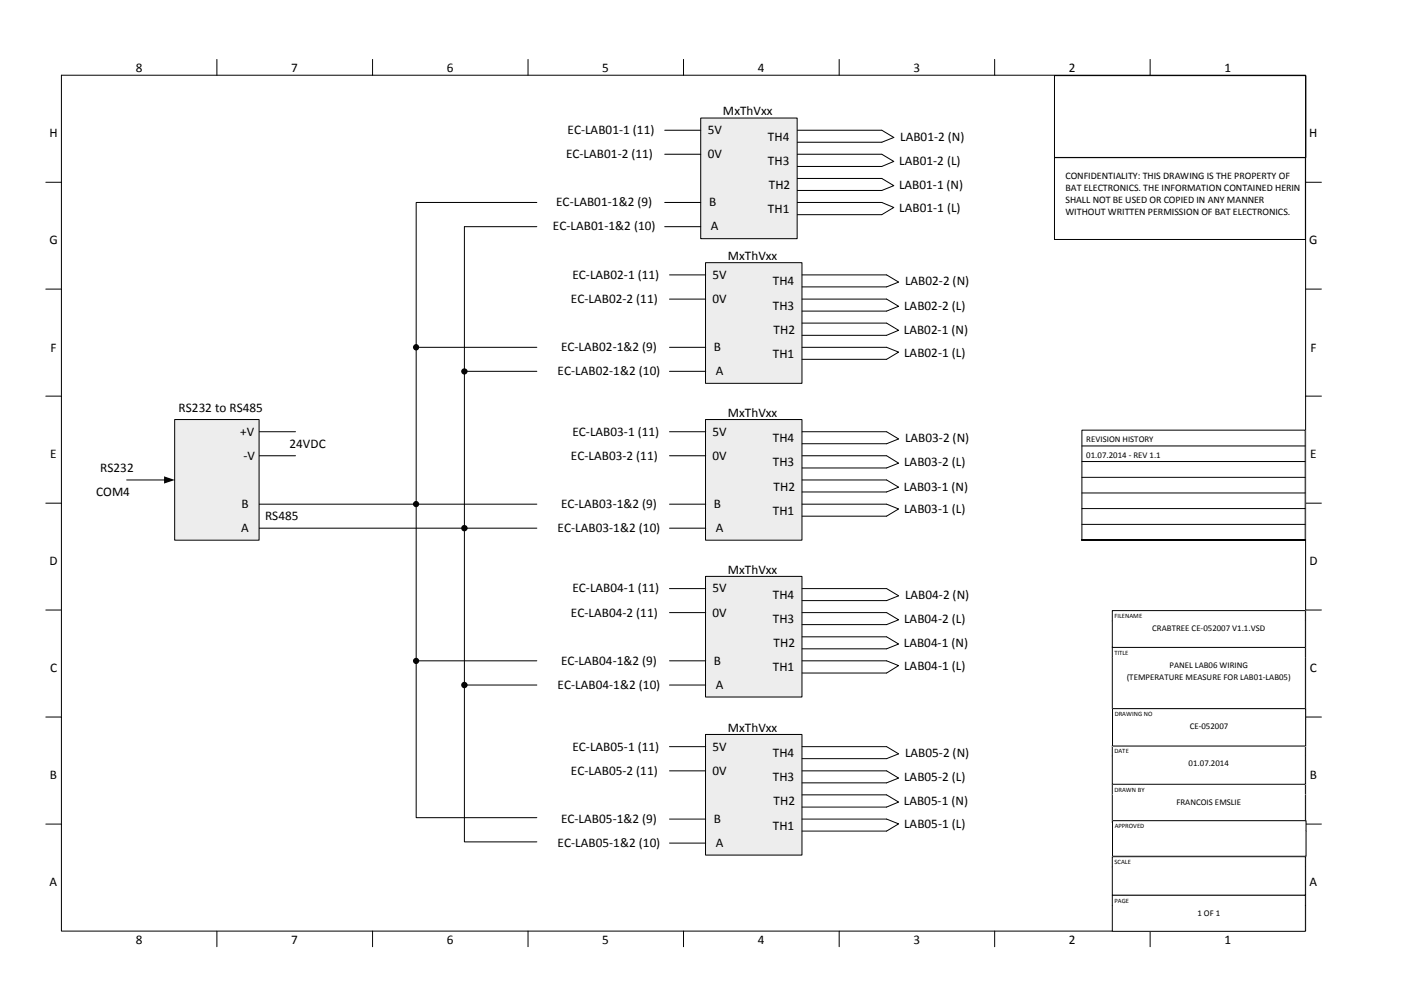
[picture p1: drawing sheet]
<svg xmlns="http://www.w3.org/2000/svg" width="297mm" height="210mm" viewBox="0 0 297 210" stroke-linecap="round" stroke-linejoin="round" font-family="sans-serif">
<g fill="none" stroke="#000" stroke-width=".21">
<path d="M13 15.9h263.2v181.1h-263.2zM45.9 12.6v3.3M78.8 12.6v3.3M111.7 12.6v3.3M144.6 12.6v3.3M177.5 12.6v3.3M210.4 12.6v3.3M243.3 12.6v3.3M9.7 38.6h3.3M276.2 38.6h3.4M9.7 61.2h3.3M276.2 61.2h3.4"/>
<path d="M9.7 83.8h3.3M276.2 83.8h3.4M9.7 106.5h3.3M276.2 106.5h3.4M9.7 129.1h3.3M276.2 129.1h3.4M9.7 151.7h3.3M276.2 151.7h3.4M9.7 174.4h3.3M276.2 174.4h3.4M45.9 197v3.3M78.8 197v3.3"/>
<path d="M111.7 197v3.3M144.6 197v3.3M177.5 197v3.3M210.4 197v3.3M243.3 197v3.3"/>
</g>
<path d="M228.9 91h47.2v23.3h-47.2z" fill-rule="evenodd" fill="#fff"/>
<path d="M223.1 33.3h53.1v17.4h-53.1zM228.9 91h47.2v23.3h-47.2zM228.9 94.4h47.2M228.9 97.7h47.2M228.9 101h47.2M228.9 104.3h47.2M228.9 107.6h47.2M228.9 111h47.2M228.9 114.3h47.2" fill="none" stroke="#000" stroke-width=".21"/>
<path d="M235.3 165.9h40.9v2.2h-40.9z" fill-rule="evenodd" fill="#fff"/>
<path d="M235.3 168.1v-2.2h40.9v2.2" fill="none" stroke="#000" stroke-width=".21"/>
<path d="M235.3 168.1h40.9v6h-40.9z" fill-rule="evenodd" fill="#fff"/>
<path d="M235.3 168.1v6h40.9v-6" fill="none" stroke="#000" stroke-width=".21"/>
<path d="M235.3 181.3h40.9v2.2h-40.9z" fill-rule="evenodd" fill="#fff"/>
<path d="M235.3 183.5v-2.2h40.9v2.2" fill="none" stroke="#000" stroke-width=".21"/>
<path d="M235.3 183.5h40.9v5.9h-40.9z" fill-rule="evenodd" fill="#fff"/>
<path d="M235.3 183.5v5.9h40.9v-5.9" fill="none" stroke="#000" stroke-width=".21"/>
<path d="M235.3 136.9h40.9v2.2h-40.9z" fill-rule="evenodd" fill="#fff"/>
<path d="M235.3 139.1v-2.2h40.9v2.2" fill="none" stroke="#000" stroke-width=".21"/>
<path d="M235.3 139.1h40.9v10.8h-40.9z" fill-rule="evenodd" fill="#fff"/>
<path d="M235.3 139.1v10.8h40.9v-10.8" fill="none" stroke="#000" stroke-width=".21"/>
<path d="M235.3 157.8h40.9v2.2h-40.9z" fill-rule="evenodd" fill="#fff"/>
<path d="M235.3 160v-2.2h40.9v2.2" fill="none" stroke="#000" stroke-width=".21"/>
<path d="M235.3 160h40.9v5.9h-40.9z" fill-rule="evenodd" fill="#fff"/>
<path d="M235.3 160v5.9h40.9v-5.9" fill="none" stroke="#000" stroke-width=".21"/>
<path d="M235.3 189.4h40.9v2.2h-40.9z" fill-rule="evenodd" fill="#fff"/>
<path d="M235.3 191.6v-2.2h40.9v2.2" fill="none" stroke="#000" stroke-width=".21"/>
<path d="M235.3 191.6h40.9v5.5h-40.9z" fill-rule="evenodd" fill="#fff"/>
<path d="M235.3 191.6v5.5h40.9v-5.5" fill="none" stroke="#000" stroke-width=".21"/>
<path d="M235.3 129.2h40.9v2.2h-40.9z" fill-rule="evenodd" fill="#fff"/>
<path d="M235.3 131.4v-2.2h40.9v2.2" fill="none" stroke="#000" stroke-width=".21"/>
<path d="M235.3 131.4h40.9v5.6h-40.9z" fill-rule="evenodd" fill="#fff"/>
<path d="M235.3 131.4v5.6h40.9v-5.6" fill="none" stroke="#000" stroke-width=".21"/>
<path d="M235.4 173.7h40.9v2.2h-40.9z" fill-rule="evenodd" fill="#fff"/>
<path d="M235.4 175.9v-2.2h40.9v2.2" fill="none" stroke="#000" stroke-width=".21"/>
<path d="M235.4 175.9h40.9v5.3h-40.9z" fill-rule="evenodd" fill="#fff"/>
<path d="M235.4 175.9v5.3h40.9v-5.3" fill="none" stroke="#000" stroke-width=".21"/>
<path d="M235.4 149.9h40.8v2.2h-40.8z" fill-rule="evenodd" fill="#fff"/>
<path d="M235.4 152.1v-2.2h40.8v2.2" fill="none" stroke="#000" stroke-width=".21"/>
<path d="M235.4 152.1h40.8v5.8h-40.8z" fill-rule="evenodd" fill="#fff"/>
<path d="M223.1 16h53.2v17.4h-53.2zM235.4 152.1v5.8h40.8v-5.8" fill="none" stroke="#000" stroke-width=".21"/>
<path d="M37 88.8h17.8v25.5h-17.8z" fill-rule="evenodd" fill="#e8eef7"/>
<path d="M37 88.8h17.8v25.5h-17.8zM54.9 91.4h7.6M54.9 96.4h7.6M26.8 101.6h8.1" fill="none" stroke="#000" stroke-width=".21"/>
<path d="M34.7 100.8l2.3 .8-2.3 .7z" fill="#000"/>
<path d="M148.2 25h20.5v25.5h-20.5z" fill-rule="evenodd" fill="#e8eef7"/>
<path d="M140.6 27.6h7.6M140.6 32.6h7.6M148.2 25h20.5v25.5h-20.5zM168.7 32.6h17.9l2.5 1.6-2.5 1h-17.9M168.7 37.8h17.9l2.5 1.5-2.5 1h-17.9M168.7 27.6h17.9l2.5 1.5-2.5 1h-17.9M140.6 42.8h7.6M140.6 48h7.6M168.7 42.8h17.9l2.5 1.1-2.5 1.5h-17.9" fill="none" stroke="#000" stroke-width=".21"/>
<path d="M149.3 55.6h20.4v25.5h-20.4z" fill-rule="evenodd" fill="#e8eef7"/>
<path d="M141.6 58.2h7.7M149.3 55.6h20.4v25.5h-20.4zM169.7 58.2h17.9l2.5 1.5-2.5 1h-17.9M141.6 63.3h7.7M141.6 73.5h7.7M141.6 78.6h7.7M169.7 63.3h17.9l2.5 1.5-2.5 1h-17.9M169.7 68.4h17.9l2.5 1.5-2.5 1.1h-17.9M169.7 73.5h17.9l2.5 1-2.5 1.5h-17.9" fill="none" stroke="#000" stroke-width=".21"/>
<path d="M149.3 88.8h20.4v25.5h-20.4z" fill-rule="evenodd" fill="#e8eef7"/>
<path d="M141.6 91.4h7.7M141.6 96.4h7.7M149.3 88.8h20.4v25.5h-20.4zM169.7 96.4h17.9l2.5 1.6-2.5 1h-17.9M169.7 91.4h17.9l2.5 1.5-2.5 1h-17.9M141.6 106.7h7.7M141.6 111.8h7.7M169.7 101.6h17.9l2.5 1.5-2.5 1h-17.9M169.7 106.7h17.9l2.5 1-2.5 1.5h-17.9" fill="none" stroke="#000" stroke-width=".21"/>
<path d="M149.3 122h20.4v25.5h-20.4z" fill-rule="evenodd" fill="#e8eef7"/>
<path d="M141.6 124.5h7.7M141.6 129.6h7.7M141.6 139.8h7.7M149.3 122h20.4v25.5h-20.4zM169.7 129.6h17.9l2.5 1.5-2.5 1.1h-17.9M169.7 134.7h17.9l2.5 1.6-2.5 1h-17.9M169.7 139.8h17.9l2.5 1-2.5 1.6h-17.9M169.7 124.5h17.9l2.5 1.6-2.5 1h-17.9M141.6 144.9h7.7" fill="none" stroke="#000" stroke-width=".21"/>
<path d="M149.3 155.4h20.4v25.5h-20.4z" fill-rule="evenodd" fill="#e8eef7"/>
<g fill="none" stroke="#000" stroke-width=".21">
<path d="M113.6 42.8h-25.6v63.9h-33.1M113.6 48h-15.3v130.1h15.3M88 73.5h25.6M98.3 78.6h15.3M54.9 111.8h58.7M113.6 106.7h-25.6v66.3h25.6M88 139.8h25.6M98.3 144.9h15.3M141.6 158h7.7M149.3 155.4h20.4v25.5h-20.4zM169.7 158h17.9l2.5 1.5-2.5 1h-17.9M141.6 163.1h7.7"/>
<path d="M141.6 173.3h7.7M141.6 178.4h7.7M169.7 163.1h17.9l2.5 1.5-2.5 1.1h-17.9M169.7 168.2h17.9l2.5 1.5-2.5 1.1h-17.9M169.7 173.3h17.9l2.5 1-2.5 1.6h-17.9"/>
</g>
<g fill="#000">
<circle cx="88" cy="73.5" r=".66"/>
<circle cx="98.2" cy="78.6" r=".66"/>
<circle cx="88" cy="106.7" r=".66"/>
<circle cx="98.2" cy="111.8" r=".67"/>
<circle cx="88" cy="139.8" r=".66"/>
<circle cx="98.2" cy="144.9" r=".67"/>
</g>
<g font-size="2.8">
<text x="28.7" y="15.2">8</text>
<text x="61.6" y="15.2">7</text>
<text x="94.5" y="15.2">6</text>
<text x="127.4" y="15.2">5</text>
<text x="160.4" y="15.2">4</text>
<text x="193.3" y="15.2">3</text>
<text x="226.1" y="15.2">2</text>
<text x="259" y="15.2">1</text>
<text x="10.5" y="29.1">H</text>
<text x="120.1" y="28.4">EC-LAB01-1 (11)</text>
<text x="149.7" y="28.4">5V</text>
<text x="152.9" y="24.4">MxThVxx</text>
<text x="162.5" y="29.8">TH4</text>
<text x="190.5" y="29.8">LAB01-2 (N)</text>
<text x="277" y="29.1">H</text>
<text x="119.8" y="33.5">EC-LAB01-2 (11)</text>
<text x="149.7" y="33.5">0V</text>
<text x="162.5" y="34.9">TH3</text>
<text x="190.2" y="34.9">LAB01-2 (L)</text>
<text x="162.6" y="40">TH2</text>
<text x="190.2" y="40">LAB01-1 (N)</text>
<text x="117.7" y="43.7">EC-LAB01-1&amp;2 (9)</text>
<text x="150" y="43.7">B</text>
<text x="162.5" y="45.1">TH1</text>
<text x="190.2" y="44.8">LAB01-1 (L)</text>
<text x="10.5" y="51.7">G</text>
<text x="117" y="48.8">EC-LAB01-1&amp;2 (10)</text>
<text x="150.4" y="48.8">A</text>
<text x="277" y="51.7">G</text>
<text x="121.1" y="59">EC-LAB02-1 (11)</text>
<text x="150.7" y="59">5V</text>
<text x="154" y="55">MxThVxx</text>
<text x="120.8" y="64.1">EC-LAB02-2 (11)</text>
<text x="150.7" y="64.1">0V</text>
<text x="163.5" y="65.5">TH3</text>
<text x="163.5" y="60.4">TH4</text>
<text x="191.3" y="65.5">LAB02-2 (L)</text>
<text x="191.5" y="60.4">LAB02-2 (N)</text>
<text x="163.7" y="70.6">TH2</text>
<text x="191.2" y="70.6">LAB02-1 (N)</text>
<text x="10.7" y="74.4">F</text>
<text x="118.7" y="74.3">EC-LAB02-1&amp;2 (9)</text>
<text x="151" y="74.3">B</text>
<text x="163.5" y="75.7">TH1</text>
<text x="191.3" y="75.4">LAB02-1 (L)</text>
<text x="277.2" y="74.4">F</text>
<text x="118" y="79.4">EC-LAB02-1&amp;2 (10)</text>
<text x="151.5" y="79.4">A</text>
<text x="37.8" y="87.1">RS232 to RS485</text>
<text x="154" y="88.2">MxThVxx</text>
<text x="50.8" y="92.2">+V</text>
<text x="61.3" y="94.7">24VDC</text>
<text x="121.1" y="92.2">EC-LAB03-1 (11)</text>
<text x="150.7" y="92.2">5V</text>
<text x="163.5" y="93.6">TH4</text>
<text x="191.5" y="93.6">LAB03-2 (N)</text>
<text x="10.6" y="97">E</text>
<text x="21.2" y="99.8">RS232</text>
<text x="51.5" y="97.3">-V</text>
<text x="120.8" y="97.3">EC-LAB03-2 (11)</text>
<text x="150.7" y="97.3">0V</text>
<text x="163.5" y="98.7">TH3</text>
<text x="191.3" y="98.7">LAB03-2 (L)</text>
<text x="277.2" y="97">E</text>
<text x="20.3" y="104.9">COM4</text>
<text x="51.1" y="107.5">B</text>
<text x="118.7" y="107.5">EC-LAB03-1&amp;2 (9)</text>
<text x="151" y="107.5">B</text>
<text x="163.7" y="103.8">TH2</text>
<text x="191.2" y="103.8">LAB03-1 (N)</text>
<text x="51.1" y="112.6">A</text>
<text x="56.1" y="110">RS485</text>
<text x="118" y="112.6">EC-LAB03-1&amp;2 (10)</text>
<text x="151.5" y="112.6">A</text>
<text x="163.5" y="108.9">TH1</text>
<text x="191.3" y="108.6">LAB03-1 (L)</text>
<text x="10.5" y="119.6">D</text>
<text x="277" y="119.6">D</text>
<text x="121.1" y="125.3">EC-LAB04-1 (11)</text>
<text x="150.7" y="125.3">5V</text>
<text x="154" y="121.4">MxThVxx</text>
<text x="120.8" y="130.5">EC-LAB04-2 (11)</text>
<text x="150.7" y="130.5">0V</text>
<text x="163.5" y="131.9">TH3</text>
<text x="163.5" y="126.8">TH4</text>
<text x="191.3" y="131.9">LAB04-2 (L)</text>
<text x="191.5" y="126.8">LAB04-2 (N)</text>
<text x="163.7" y="137">TH2</text>
<text x="191.2" y="137">LAB04-1 (N)</text>
<text x="10.6" y="142.3">C</text>
<text x="118.7" y="140.7">EC-LAB04-1&amp;2 (9)</text>
<text x="151" y="140.7">B</text>
<text x="163.5" y="142.1">TH1</text>
<text x="191.3" y="141.8">LAB04-1 (L)</text>
<text x="277.1" y="142.3">C</text>
<text x="118" y="145.8">EC-LAB04-1&amp;2 (10)</text>
<text x="151.5" y="145.8">A</text>
<text x="154" y="154.9">MxThVxx</text>
<text x="121.1" y="158.8">EC-LAB05-1 (11)</text>
<text x="150.7" y="158.8">5V</text>
<text x="163.5" y="160.2">TH4</text>
<text x="191.5" y="160.2">LAB05-2 (N)</text>
<text x="10.5" y="164.9">B</text>
<text x="120.8" y="163.9">EC-LAB05-2 (11)</text>
<text x="150.7" y="163.9">0V</text>
<text x="163.5" y="165.4">TH3</text>
<text x="191.3" y="165.4">LAB05-2 (L)</text>
<text x="277.1" y="164.9">B</text>
<text x="163.7" y="170.4">TH2</text>
<text x="191.2" y="170.4">LAB05-1 (N)</text>
<text x="118" y="179.2">EC-LAB05-1&amp;2 (10)</text>
<text x="118.7" y="174.1">EC-LAB05-1&amp;2 (9)</text>
<text x="151" y="174.1">B</text>
<text x="151.5" y="179.2">A</text>
<text x="163.5" y="175.6">TH1</text>
<text x="191.3" y="175.3">LAB05-1 (L)</text>
<text x="10.5" y="187.5">A</text>
<text x="277.1" y="187.5">A</text>
<text x="28.7" y="199.6">8</text>
<text x="61.6" y="199.6">7</text>
<text x="94.5" y="199.6">6</text>
<text x="127.4" y="199.6">5</text>
<text x="160.4" y="199.6">4</text>
<text x="193.3" y="199.6">3</text>
<text x="226.1" y="199.6">2</text>
<text x="259" y="199.6">1</text>
</g>
<g font-size="2.1">
<text x="225.4" y="37.8">CONFIDENTIALITY: THIS DRAWING IS THE PROPERTY OF</text>
<text x="225.4" y="40.3">BAT ELECTRONICS. THE INFORMATION CONTAINED HERIN</text>
<text x="225.4" y="42.9">SHALL NOT BE USED OR COPIED IN ANY MANNER</text>
<text x="225.4" y="45.4">WITHOUT WRITTEN PERMISSION OF BAT ELECTRONICS.</text>
</g>
<g font-size="1.9">
<text x="229.8" y="93.5">REVISION HISTORY</text>
<text x="229.8" y="96.9">01.07.2014 - REV 1.1</text>
<text x="243.8" y="133.6">CRABTREE CE-052007 V1.1.VSD</text>
<text x="238.4" y="143.9">(TEMPERATURE MEASURE FOR LAB01-LAB05)</text>
<text x="247.4" y="141.3">PANEL LAB06 WIRING</text>
<text x="251.7" y="154.3">CE-052007</text>
<text x="251.5" y="162.2">01.07.2014</text>
<text x="248.9" y="170.3">FRANCOIS EMSLIE</text>
<text x="253.3" y="193.8">1 OF 1</text>
</g>
<g font-size="1.4">
<text x="235.8" y="130.8">FILENAME</text>
<text x="235.8" y="138.5">TITLE</text>
<text x="235.8" y="151.5">DRAWING NO</text>
<text x="235.8" y="159.3">DATE</text>
<text x="235.8" y="167.5">DRAWN BY</text>
<text x="235.8" y="175.2">APPROVED</text>
<text x="235.8" y="182.8">SCALE</text>
<text x="235.8" y="191">PAGE</text>
</g>
</svg>
